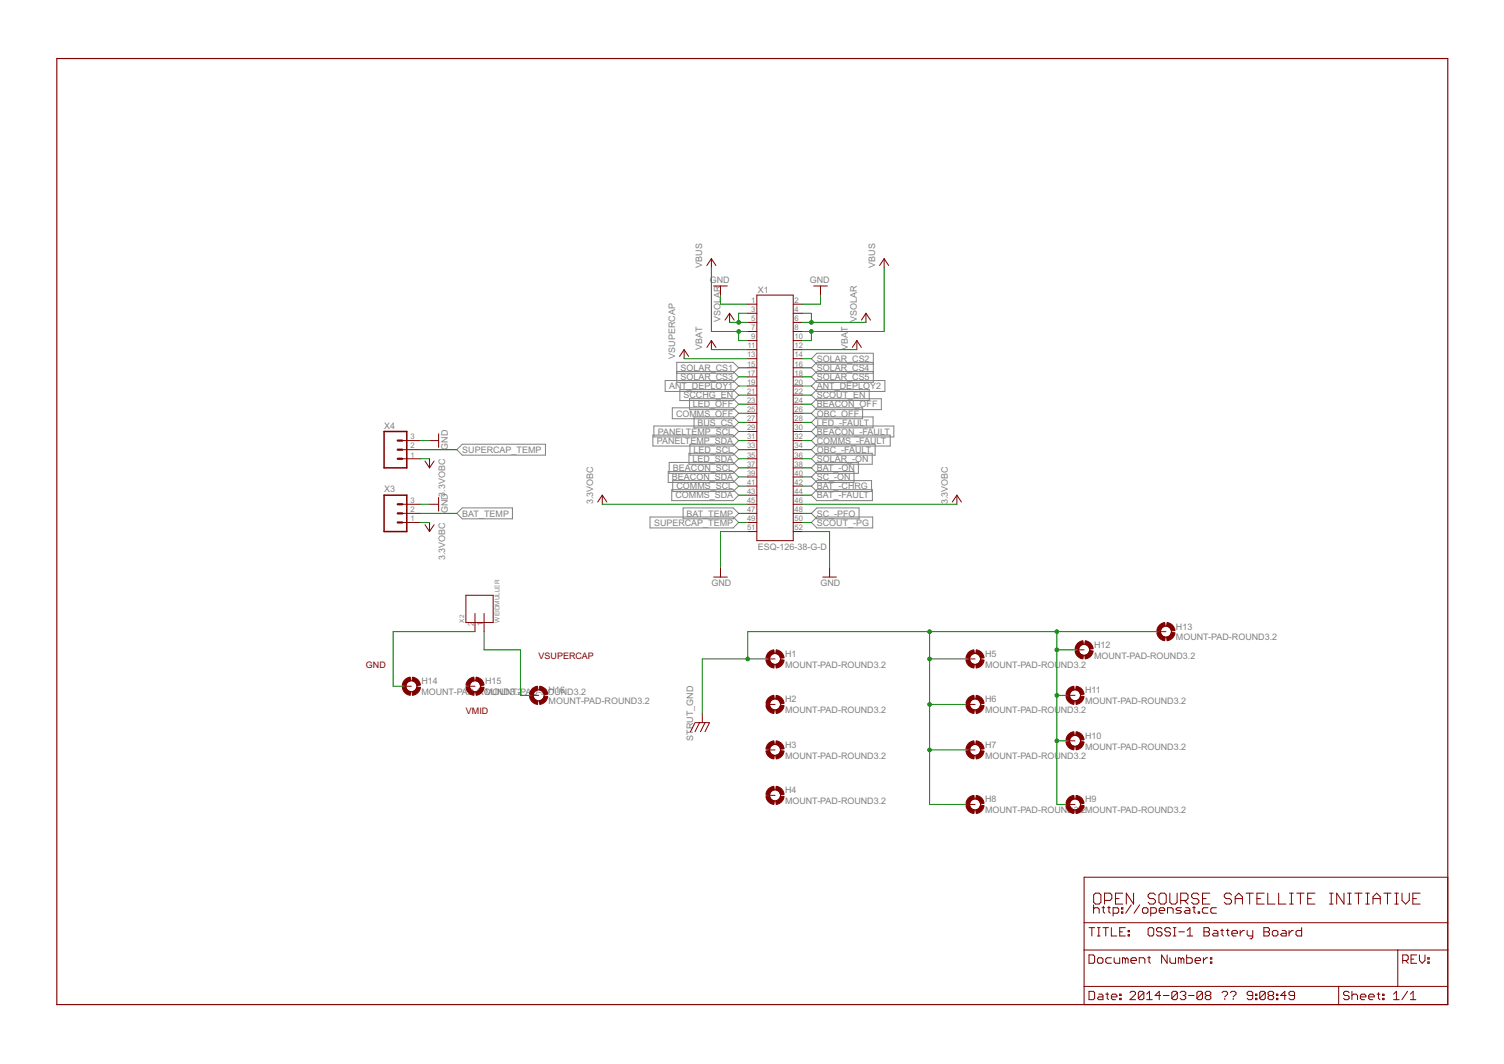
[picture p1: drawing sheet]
<?xml version="1.0" encoding="utf-8"?>
<!DOCTYPE eagle SYSTEM "eagle.dtd">
<eagle version="6.5.0">
<drawing>
<settings>
<setting alwaysvectorfont="no"/>
<setting verticaltext="up"/>
</settings>
<grid distance="0.1" unitdist="inch" unit="inch" style="lines" multiple="1" display="no" altdistance="0.01" altunitdist="inch" altunit="inch"/>
<schematic xreflabel="%F%N/%S.%C%R" xrefpart="/%S.%C%R">
<libraries>
<library name="frames">
<symbols>
<symbol name="DINA3_L">
<frame x1="0" y1="0" x2="388.62" y2="264.16" columns="4" rows="4" layer="94" border-left="no" border-top="no" border-right="no" border-bottom="no"/>
</symbol>
<symbol name="DOCFIELD">
<wire x1="0" y1="0" x2="71.12" y2="0" width="0.1016" layer="94"/>
<wire x1="101.6" y1="15.24" x2="87.63" y2="15.24" width="0.1016" layer="94"/>
<wire x1="0" y1="0" x2="0" y2="5.08" width="0.1016" layer="94"/>
<wire x1="0" y1="5.08" x2="71.12" y2="5.08" width="0.1016" layer="94"/>
<wire x1="0" y1="5.08" x2="0" y2="15.24" width="0.1016" layer="94"/>
<wire x1="101.6" y1="15.24" x2="101.6" y2="5.08" width="0.1016" layer="94"/>
<wire x1="71.12" y1="5.08" x2="71.12" y2="0" width="0.1016" layer="94"/>
<wire x1="71.12" y1="5.08" x2="87.63" y2="5.08" width="0.1016" layer="94"/>
<wire x1="71.12" y1="0" x2="101.6" y2="0" width="0.1016" layer="94"/>
<wire x1="87.63" y1="15.24" x2="87.63" y2="5.08" width="0.1016" layer="94"/>
<wire x1="87.63" y1="15.24" x2="0" y2="15.24" width="0.1016" layer="94"/>
<wire x1="87.63" y1="5.08" x2="101.6" y2="5.08" width="0.1016" layer="94"/>
<wire x1="101.6" y1="5.08" x2="101.6" y2="0" width="0.1016" layer="94"/>
<wire x1="0" y1="15.24" x2="0" y2="22.86" width="0.1016" layer="94"/>
<wire x1="101.6" y1="35.56" x2="0" y2="35.56" width="0.1016" layer="94"/>
<wire x1="101.6" y1="35.56" x2="101.6" y2="22.86" width="0.1016" layer="94"/>
<wire x1="0" y1="22.86" x2="101.6" y2="22.86" width="0.1016" layer="94"/>
<wire x1="0" y1="22.86" x2="0" y2="35.56" width="0.1016" layer="94"/>
<wire x1="101.6" y1="22.86" x2="101.6" y2="15.24" width="0.1016" layer="94"/>
<text x="1.27" y="1.27" size="2.54" layer="94" font="vector">Date:</text>
<text x="12.7" y="1.27" size="2.54" layer="94" font="vector">&gt;LAST_DATE_TIME</text>
<text x="72.39" y="1.27" size="2.54" layer="94" font="vector">Sheet:</text>
<text x="86.36" y="1.27" size="2.54" layer="94" font="vector">&gt;SHEET</text>
<text x="88.9" y="11.43" size="2.54" layer="94" font="vector">REV:</text>
<text x="1.27" y="19.05" size="2.54" layer="94" font="vector">TITLE:</text>
<text x="1.27" y="11.43" size="2.54" layer="94" font="vector">Document Number:</text>
<text x="17.78" y="19.05" size="2.54" layer="94" font="vector">&gt;DRAWING_NAME</text>
</symbol>
</symbols>
<devicesets>
<deviceset name="DINA3_L" prefix="FRAME" uservalue="yes">
<gates>
<gate name="G$1" symbol="DINA3_L" x="0" y="0"/>
<gate name="G$2" symbol="DOCFIELD" x="287.02" y="0" addlevel="must"/>
</gates>
<devices>
<device name="">
<technologies>
<technology name=""/>
</technologies>
</device>
</devices>
</deviceset>
</devicesets>
</library>
<library name="OSSI">
<symbols>
<symbol name="GND">
<wire x1="-1.905" y1="0" x2="1.905" y2="0" width="0.254" layer="94"/>
<text x="-2.54" y="-2.54" size="1.778" layer="96">&gt;VALUE</text>
<pin name="GND" x="0" y="2.54" visible="off" length="short" direction="sup" rot="R270"/>
</symbol>
<symbol name="VBUS">
<wire x1="1.27" y1="0.635" x2="0" y2="2.54" width="0.254" layer="94"/>
<wire x1="0" y1="2.54" x2="-1.27" y2="0.635" width="0.254" layer="94"/>
<text x="-2.54" y="0" size="1.778" layer="96" rot="R90">&gt;VALUE</text>
<pin name="VBUS" x="0" y="0" visible="off" length="short" direction="sup" rot="R90"/>
</symbol>
<symbol name="3.3VOBC">
<wire x1="1.27" y1="0.635" x2="0" y2="2.54" width="0.254" layer="94"/>
<wire x1="0" y1="2.54" x2="-1.27" y2="0.635" width="0.254" layer="94"/>
<text x="-2.54" y="0" size="1.778" layer="96" rot="R90">&gt;VALUE</text>
<pin name="3.3VOBC" x="0" y="0" visible="off" length="short" direction="sup" rot="R90"/>
</symbol>
<symbol name="VSOLAR">
<wire x1="1.27" y1="0.635" x2="0" y2="2.54" width="0.254" layer="94"/>
<wire x1="0" y1="2.54" x2="-1.27" y2="0.635" width="0.254" layer="94"/>
<text x="-2.54" y="0" size="1.778" layer="96" rot="R90">&gt;VALUE</text>
<pin name="VSOLAR" x="0" y="0" visible="off" length="short" direction="sup" rot="R90"/>
</symbol>
<symbol name="PAD-ROUND">
<wire x1="0.254" y1="2.032" x2="2.032" y2="0.254" width="1.016" layer="94" curve="-75.749967" cap="flat"/>
<wire x1="-2.032" y1="0.254" x2="-0.254" y2="2.032" width="1.016" layer="94" curve="-75.749967" cap="flat"/>
<wire x1="-2.032" y1="-0.254" x2="-0.254" y2="-2.032" width="1.016" layer="94" curve="75.749967" cap="flat"/>
<wire x1="0.254" y1="-2.032" x2="2.032" y2="-0.254" width="1.016" layer="94" curve="75.749967" cap="flat"/>
<circle x="0" y="0" radius="1.524" width="0.0508" layer="94"/>
<text x="2.794" y="0.5842" size="1.778" layer="95">&gt;NAME</text>
<text x="2.794" y="-2.4638" size="1.778" layer="96">&gt;VALUE</text>
<pin name="MOUNT" x="-2.54" y="0" visible="off" length="short" direction="pas"/>
</symbol>
<symbol name="ESQ-126-XX-G-D">
<wire x1="-5.08" y1="33.02" x2="5.08" y2="33.02" width="0.254" layer="94"/>
<wire x1="5.08" y1="33.02" x2="5.08" y2="-35.56" width="0.254" layer="94"/>
<wire x1="5.08" y1="-35.56" x2="-5.08" y2="-35.56" width="0.254" layer="94"/>
<wire x1="-5.08" y1="-35.56" x2="-5.08" y2="33.02" width="0.254" layer="94"/>
<text x="-4.826" y="33.528" size="1.778" layer="95">&gt;NAME</text>
<text x="-4.826" y="-38.1" size="1.778" layer="96">&gt;VALUE</text>
<pin name="1" x="-7.62" y="30.48" visible="pad" length="short"/>
<pin name="2" x="7.62" y="30.48" visible="pad" length="short" rot="R180"/>
<pin name="3" x="-7.62" y="27.94" visible="pad" length="short"/>
<pin name="4" x="7.62" y="27.94" visible="pad" length="short" rot="R180"/>
<pin name="5" x="-7.62" y="25.4" visible="pad" length="short"/>
<pin name="6" x="7.62" y="25.4" visible="pad" length="short" rot="R180"/>
<pin name="7" x="-7.62" y="22.86" visible="pad" length="short"/>
<pin name="8" x="7.62" y="22.86" visible="pad" length="short" rot="R180"/>
<pin name="9" x="-7.62" y="20.32" visible="pad" length="short"/>
<pin name="10" x="7.62" y="20.32" visible="pad" length="short" rot="R180"/>
<pin name="11" x="-7.62" y="17.78" visible="pad" length="short"/>
<pin name="12" x="7.62" y="17.78" visible="pad" length="short" rot="R180"/>
<pin name="13" x="-7.62" y="15.24" visible="pad" length="short"/>
<pin name="14" x="7.62" y="15.24" visible="pad" length="short" rot="R180"/>
<pin name="15" x="-7.62" y="12.7" visible="pad" length="short"/>
<pin name="16" x="7.62" y="12.7" visible="pad" length="short" rot="R180"/>
<pin name="17" x="-7.62" y="10.16" visible="pad" length="short"/>
<pin name="18" x="7.62" y="10.16" visible="pad" length="short" rot="R180"/>
<pin name="19" x="-7.62" y="7.62" visible="pad" length="short"/>
<pin name="20" x="7.62" y="7.62" visible="pad" length="short" rot="R180"/>
<pin name="21" x="-7.62" y="5.08" visible="pad" length="short"/>
<pin name="22" x="7.62" y="5.08" visible="pad" length="short" rot="R180"/>
<pin name="23" x="-7.62" y="2.54" visible="pad" length="short"/>
<pin name="24" x="7.62" y="2.54" visible="pad" length="short" rot="R180"/>
<pin name="25" x="-7.62" y="0" visible="pad" length="short"/>
<pin name="26" x="7.62" y="0" visible="pad" length="short" rot="R180"/>
<pin name="27" x="-7.62" y="-2.54" visible="pad" length="short"/>
<pin name="28" x="7.62" y="-2.54" visible="pad" length="short" rot="R180"/>
<pin name="29" x="-7.62" y="-5.08" visible="pad" length="short"/>
<pin name="30" x="7.62" y="-5.08" visible="pad" length="short" rot="R180"/>
<pin name="31" x="-7.62" y="-7.62" visible="pad" length="short"/>
<pin name="32" x="7.62" y="-7.62" visible="pad" length="short" rot="R180"/>
<pin name="33" x="-7.62" y="-10.16" visible="pad" length="short"/>
<pin name="34" x="7.62" y="-10.16" visible="pad" length="short" rot="R180"/>
<pin name="35" x="-7.62" y="-12.7" visible="pad" length="short"/>
<pin name="36" x="7.62" y="-12.7" visible="pad" length="short" rot="R180"/>
<pin name="37" x="-7.62" y="-15.24" visible="pad" length="short"/>
<pin name="38" x="7.62" y="-15.24" visible="pad" length="short" rot="R180"/>
<pin name="39" x="-7.62" y="-17.78" visible="pad" length="short"/>
<pin name="40" x="7.62" y="-17.78" visible="pad" length="short" rot="R180"/>
<pin name="41" x="-7.62" y="-20.32" visible="pad" length="short"/>
<pin name="42" x="7.62" y="-20.32" visible="pad" length="short" rot="R180"/>
<pin name="43" x="-7.62" y="-22.86" visible="pad" length="short"/>
<pin name="44" x="7.62" y="-22.86" visible="pad" length="short" rot="R180"/>
<pin name="45" x="-7.62" y="-25.4" visible="pad" length="short"/>
<pin name="46" x="7.62" y="-25.4" visible="pad" length="short" rot="R180"/>
<pin name="47" x="-7.62" y="-27.94" visible="pad" length="short"/>
<pin name="48" x="7.62" y="-27.94" visible="pad" length="short" rot="R180"/>
<pin name="49" x="-7.62" y="-30.48" visible="pad" length="short"/>
<pin name="50" x="7.62" y="-30.48" visible="pad" length="short" rot="R180"/>
<pin name="51" x="-7.62" y="-33.02" visible="pad" length="short"/>
<pin name="52" x="7.62" y="-33.02" visible="pad" length="short" rot="R180"/>
</symbol>
<symbol name="VBAT">
<wire x1="1.27" y1="0.635" x2="0" y2="2.54" width="0.254" layer="94"/>
<wire x1="0" y1="2.54" x2="-1.27" y2="0.635" width="0.254" layer="94"/>
<text x="-2.54" y="0" size="1.778" layer="96" rot="R90">&gt;VALUE</text>
<pin name="VBAT" x="0" y="0" visible="off" length="short" direction="sup" rot="R90"/>
</symbol>
<symbol name="VSUPERCAP">
<wire x1="1.27" y1="0.635" x2="0" y2="2.54" width="0.254" layer="94"/>
<wire x1="0" y1="2.54" x2="-1.27" y2="0.635" width="0.254" layer="94"/>
<text x="-2.54" y="0" size="1.778" layer="96" rot="R90">&gt;VALUE</text>
<pin name="VSUPERCAP" x="0" y="0" visible="off" length="short" direction="sup" rot="R90"/>
</symbol>
<symbol name="STRUT_GND">
<wire x1="-1.905" y1="-2.54" x2="-0.762" y2="-2.54" width="0.254" layer="94"/>
<text x="-2.54" y="-7.62" size="1.778" layer="96" rot="R90">&gt;VALUE</text>
<pin name="STRUT_GND" x="0" y="0" visible="off" length="short" direction="sup" rot="R270"/>
<wire x1="-0.762" y1="-2.54" x2="0.762" y2="-2.54" width="0.254" layer="94"/>
<wire x1="0.762" y1="-2.54" x2="1.905" y2="-2.54" width="0.254" layer="94"/>
<wire x1="2.032" y1="-2.54" x2="0.762" y2="-5.08" width="0.254" layer="94"/>
<wire x1="0.762" y1="-2.54" x2="-0.508" y2="-5.08" width="0.254" layer="94"/>
<wire x1="-0.762" y1="-2.54" x2="-2.032" y2="-5.08" width="0.254" layer="94"/>
<wire x1="-2.032" y1="-2.54" x2="-3.302" y2="-5.08" width="0.254" layer="94"/>
</symbol>
<symbol name="2PIN">
<wire x1="-2.54" y1="5.08" x2="-2.54" y2="-2.54" width="0.254" layer="94"/>
<wire x1="-2.54" y1="-2.54" x2="5.08" y2="-2.54" width="0.254" layer="94"/>
<wire x1="5.08" y1="-2.54" x2="5.08" y2="5.08" width="0.254" layer="94"/>
<wire x1="5.08" y1="5.08" x2="-2.54" y2="5.08" width="0.254" layer="94"/>
<text x="-2.54" y="5.588" size="1.27" layer="95">&gt;NAME</text>
<text x="-2.54" y="-4.318" size="1.27" layer="96">&gt;VALUE</text>
<pin name="2" x="-5.08" y="2.54" visible="pad" length="middle"/>
<pin name="1" x="-5.08" y="0" visible="pad" length="middle"/>
</symbol>
<symbol name="M03">
<wire x1="3.81" y1="-5.08" x2="-2.54" y2="-5.08" width="0.4064" layer="94"/>
<wire x1="1.27" y1="2.54" x2="2.54" y2="2.54" width="0.6096" layer="94"/>
<wire x1="1.27" y1="0" x2="2.54" y2="0" width="0.6096" layer="94"/>
<wire x1="1.27" y1="-2.54" x2="2.54" y2="-2.54" width="0.6096" layer="94"/>
<wire x1="-2.54" y1="5.08" x2="-2.54" y2="-5.08" width="0.4064" layer="94"/>
<wire x1="3.81" y1="-5.08" x2="3.81" y2="5.08" width="0.4064" layer="94"/>
<wire x1="-2.54" y1="5.08" x2="3.81" y2="5.08" width="0.4064" layer="94"/>
<text x="-2.54" y="-7.62" size="1.778" layer="96">&gt;VALUE</text>
<text x="-2.54" y="5.842" size="1.778" layer="95">&gt;NAME</text>
<pin name="1" x="7.62" y="-2.54" visible="pad" length="middle" direction="pas" swaplevel="1" rot="R180"/>
<pin name="2" x="7.62" y="0" visible="pad" length="middle" direction="pas" swaplevel="1" rot="R180"/>
<pin name="3" x="7.62" y="2.54" visible="pad" length="middle" direction="pas" swaplevel="1" rot="R180"/>
</symbol>
</symbols>
<devicesets>
<deviceset name="GND" prefix="GND">
<gates>
<gate name="1" symbol="GND" x="0" y="0"/>
</gates>
<devices>
<device name="">
<technologies>
<technology name=""/>
</technologies>
</device>
</devices>
</deviceset>
<deviceset name="VBUS" prefix="VBUS">
<gates>
<gate name="G$1" symbol="VBUS" x="0" y="0"/>
</gates>
<devices>
<device name="">
<technologies>
<technology name=""/>
</technologies>
</device>
</devices>
</deviceset>
<deviceset name="3.3VOBC" prefix="3.3VOBC">
<gates>
<gate name="G$1" symbol="3.3VOBC" x="0" y="0"/>
</gates>
<devices>
<device name="">
<technologies>
<technology name=""/>
</technologies>
</device>
</devices>
</deviceset>
<deviceset name="VSOLAR" prefix="VSOLAR">
<gates>
<gate name="G$1" symbol="VSOLAR" x="0" y="0"/>
</gates>
<devices>
<device name="">
<technologies>
<technology name=""/>
</technologies>
</device>
</devices>
</deviceset>
<deviceset name="MOUNT-PAD-ROUND" prefix="H">
<gates>
<gate name="G$1" symbol="PAD-ROUND" x="0" y="0"/>
</gates>
<devices>
<device name="3.2" package="3.2-PAD-ROUND">
<connects>
<connect gate="G$1" pin="MOUNT" pad="B3,2"/>
</connects>
<technologies>
<technology name=""/>
</technologies>
</device>
</devices>
</deviceset>
<deviceset name="ESQ-126-" prefix="X">
<gates>
<gate name="G$1" symbol="ESQ-126-XX-G-D" x="0" y="0"/>
</gates>
<devices>
<device name="37-G-D" package="ESQ-126-XX-X-D">
<connects>
<connect gate="G$1" pin="1" pad="1"/>
<connect gate="G$1" pin="10" pad="10"/>
<connect gate="G$1" pin="11" pad="11"/>
<connect gate="G$1" pin="12" pad="12"/>
<connect gate="G$1" pin="13" pad="13"/>
<connect gate="G$1" pin="14" pad="14"/>
<connect gate="G$1" pin="15" pad="15"/>
<connect gate="G$1" pin="16" pad="16"/>
<connect gate="G$1" pin="17" pad="17"/>
<connect gate="G$1" pin="18" pad="18"/>
<connect gate="G$1" pin="19" pad="19"/>
<connect gate="G$1" pin="2" pad="2"/>
<connect gate="G$1" pin="20" pad="20"/>
<connect gate="G$1" pin="21" pad="21"/>
<connect gate="G$1" pin="22" pad="22"/>
<connect gate="G$1" pin="23" pad="23"/>
<connect gate="G$1" pin="24" pad="24"/>
<connect gate="G$1" pin="25" pad="25"/>
<connect gate="G$1" pin="26" pad="26"/>
<connect gate="G$1" pin="27" pad="27"/>
<connect gate="G$1" pin="28" pad="28"/>
<connect gate="G$1" pin="29" pad="29"/>
<connect gate="G$1" pin="3" pad="3"/>
<connect gate="G$1" pin="30" pad="30"/>
<connect gate="G$1" pin="31" pad="31"/>
<connect gate="G$1" pin="32" pad="32"/>
<connect gate="G$1" pin="33" pad="33"/>
<connect gate="G$1" pin="34" pad="34"/>
<connect gate="G$1" pin="35" pad="35"/>
<connect gate="G$1" pin="36" pad="36"/>
<connect gate="G$1" pin="37" pad="37"/>
<connect gate="G$1" pin="38" pad="38"/>
<connect gate="G$1" pin="39" pad="39"/>
<connect gate="G$1" pin="4" pad="4"/>
<connect gate="G$1" pin="40" pad="40"/>
<connect gate="G$1" pin="41" pad="41"/>
<connect gate="G$1" pin="42" pad="42"/>
<connect gate="G$1" pin="43" pad="43"/>
<connect gate="G$1" pin="44" pad="44"/>
<connect gate="G$1" pin="45" pad="45"/>
<connect gate="G$1" pin="46" pad="46"/>
<connect gate="G$1" pin="47" pad="47"/>
<connect gate="G$1" pin="48" pad="48"/>
<connect gate="G$1" pin="49" pad="49"/>
<connect gate="G$1" pin="5" pad="5"/>
<connect gate="G$1" pin="50" pad="50"/>
<connect gate="G$1" pin="51" pad="51"/>
<connect gate="G$1" pin="52" pad="52"/>
<connect gate="G$1" pin="6" pad="6"/>
<connect gate="G$1" pin="7" pad="7"/>
<connect gate="G$1" pin="8" pad="8"/>
<connect gate="G$1" pin="9" pad="9"/>
</connects>
<technologies>
<technology name=""/>
</technologies>
</device>
<device name="38-G-D" package="ESQ-126-XX-X-D">
<connects>
<connect gate="G$1" pin="1" pad="1"/>
<connect gate="G$1" pin="10" pad="10"/>
<connect gate="G$1" pin="11" pad="11"/>
<connect gate="G$1" pin="12" pad="12"/>
<connect gate="G$1" pin="13" pad="13"/>
<connect gate="G$1" pin="14" pad="14"/>
<connect gate="G$1" pin="15" pad="15"/>
<connect gate="G$1" pin="16" pad="16"/>
<connect gate="G$1" pin="17" pad="17"/>
<connect gate="G$1" pin="18" pad="18"/>
<connect gate="G$1" pin="19" pad="19"/>
<connect gate="G$1" pin="2" pad="2"/>
<connect gate="G$1" pin="20" pad="20"/>
<connect gate="G$1" pin="21" pad="21"/>
<connect gate="G$1" pin="22" pad="22"/>
<connect gate="G$1" pin="23" pad="23"/>
<connect gate="G$1" pin="24" pad="24"/>
<connect gate="G$1" pin="25" pad="25"/>
<connect gate="G$1" pin="26" pad="26"/>
<connect gate="G$1" pin="27" pad="27"/>
<connect gate="G$1" pin="28" pad="28"/>
<connect gate="G$1" pin="29" pad="29"/>
<connect gate="G$1" pin="3" pad="3"/>
<connect gate="G$1" pin="30" pad="30"/>
<connect gate="G$1" pin="31" pad="31"/>
<connect gate="G$1" pin="32" pad="32"/>
<connect gate="G$1" pin="33" pad="33"/>
<connect gate="G$1" pin="34" pad="34"/>
<connect gate="G$1" pin="35" pad="35"/>
<connect gate="G$1" pin="36" pad="36"/>
<connect gate="G$1" pin="37" pad="37"/>
<connect gate="G$1" pin="38" pad="38"/>
<connect gate="G$1" pin="39" pad="39"/>
<connect gate="G$1" pin="4" pad="4"/>
<connect gate="G$1" pin="40" pad="40"/>
<connect gate="G$1" pin="41" pad="41"/>
<connect gate="G$1" pin="42" pad="42"/>
<connect gate="G$1" pin="43" pad="43"/>
<connect gate="G$1" pin="44" pad="44"/>
<connect gate="G$1" pin="45" pad="45"/>
<connect gate="G$1" pin="46" pad="46"/>
<connect gate="G$1" pin="47" pad="47"/>
<connect gate="G$1" pin="48" pad="48"/>
<connect gate="G$1" pin="49" pad="49"/>
<connect gate="G$1" pin="5" pad="5"/>
<connect gate="G$1" pin="50" pad="50"/>
<connect gate="G$1" pin="51" pad="51"/>
<connect gate="G$1" pin="52" pad="52"/>
<connect gate="G$1" pin="6" pad="6"/>
<connect gate="G$1" pin="7" pad="7"/>
<connect gate="G$1" pin="8" pad="8"/>
<connect gate="G$1" pin="9" pad="9"/>
</connects>
<technologies>
<technology name=""/>
</technologies>
</device>
<device name="39-G-D" package="ESQ-126-XX-X-D">
<connects>
<connect gate="G$1" pin="1" pad="1"/>
<connect gate="G$1" pin="10" pad="10"/>
<connect gate="G$1" pin="11" pad="11"/>
<connect gate="G$1" pin="12" pad="12"/>
<connect gate="G$1" pin="13" pad="13"/>
<connect gate="G$1" pin="14" pad="14"/>
<connect gate="G$1" pin="15" pad="15"/>
<connect gate="G$1" pin="16" pad="16"/>
<connect gate="G$1" pin="17" pad="17"/>
<connect gate="G$1" pin="18" pad="18"/>
<connect gate="G$1" pin="19" pad="19"/>
<connect gate="G$1" pin="2" pad="2"/>
<connect gate="G$1" pin="20" pad="20"/>
<connect gate="G$1" pin="21" pad="21"/>
<connect gate="G$1" pin="22" pad="22"/>
<connect gate="G$1" pin="23" pad="23"/>
<connect gate="G$1" pin="24" pad="24"/>
<connect gate="G$1" pin="25" pad="25"/>
<connect gate="G$1" pin="26" pad="26"/>
<connect gate="G$1" pin="27" pad="27"/>
<connect gate="G$1" pin="28" pad="28"/>
<connect gate="G$1" pin="29" pad="29"/>
<connect gate="G$1" pin="3" pad="3"/>
<connect gate="G$1" pin="30" pad="30"/>
<connect gate="G$1" pin="31" pad="31"/>
<connect gate="G$1" pin="32" pad="32"/>
<connect gate="G$1" pin="33" pad="33"/>
<connect gate="G$1" pin="34" pad="34"/>
<connect gate="G$1" pin="35" pad="35"/>
<connect gate="G$1" pin="36" pad="36"/>
<connect gate="G$1" pin="37" pad="37"/>
<connect gate="G$1" pin="38" pad="38"/>
<connect gate="G$1" pin="39" pad="39"/>
<connect gate="G$1" pin="4" pad="4"/>
<connect gate="G$1" pin="40" pad="40"/>
<connect gate="G$1" pin="41" pad="41"/>
<connect gate="G$1" pin="42" pad="42"/>
<connect gate="G$1" pin="43" pad="43"/>
<connect gate="G$1" pin="44" pad="44"/>
<connect gate="G$1" pin="45" pad="45"/>
<connect gate="G$1" pin="46" pad="46"/>
<connect gate="G$1" pin="47" pad="47"/>
<connect gate="G$1" pin="48" pad="48"/>
<connect gate="G$1" pin="49" pad="49"/>
<connect gate="G$1" pin="5" pad="5"/>
<connect gate="G$1" pin="50" pad="50"/>
<connect gate="G$1" pin="51" pad="51"/>
<connect gate="G$1" pin="52" pad="52"/>
<connect gate="G$1" pin="6" pad="6"/>
<connect gate="G$1" pin="7" pad="7"/>
<connect gate="G$1" pin="8" pad="8"/>
<connect gate="G$1" pin="9" pad="9"/>
</connects>
<technologies>
<technology name=""/>
</technologies>
</device>
</devices>
</deviceset>
<deviceset name="VBAT" prefix="VBAT">
<gates>
<gate name="G$1" symbol="VBAT" x="0" y="0"/>
</gates>
<devices>
<device name="">
<technologies>
<technology name=""/>
</technologies>
</device>
</devices>
</deviceset>
<deviceset name="VSUPERCAP" prefix="VSUPERCAP">
<gates>
<gate name="G$1" symbol="VSUPERCAP" x="0" y="0"/>
</gates>
<devices>
<device name="">
<technologies>
<technology name=""/>
</technologies>
</device>
</devices>
</deviceset>
<deviceset name="STRUT_GND" prefix="STRUT_GND">
<gates>
<gate name="G$1" symbol="STRUT_GND" x="0" y="0"/>
</gates>
<devices>
<device name="">
<technologies>
<technology name=""/>
</technologies>
</device>
</devices>
</deviceset>
<deviceset name="WEIDMULLER" prefix="X">
<gates>
<gate name="G$1" symbol="2PIN" x="0" y="0"/>
</gates>
<devices>
<device name="" package="WEIDMULLER1760490000">
<connects>
<connect gate="G$1" pin="1" pad="1"/>
<connect gate="G$1" pin="2" pad="2"/>
</connects>
<technologies>
<technology name=""/>
</technologies>
</device>
</devices>
</deviceset>
<deviceset name="M03" prefix="X" uservalue="yes">
<gates>
<gate name="G$1" symbol="M03" x="-2.54" y="0"/>
</gates>
<devices>
<device name="PTH" package="1X03">
<connects>
<connect gate="G$1" pin="1" pad="1"/>
<connect gate="G$1" pin="2" pad="2"/>
<connect gate="G$1" pin="3" pad="3"/>
</connects>
<technologies>
<technology name=""/>
</technologies>
</device>
<device name="POLAR" package="MOLEX-1X3">
<connects>
<connect gate="G$1" pin="1" pad="1"/>
<connect gate="G$1" pin="2" pad="2"/>
<connect gate="G$1" pin="3" pad="3"/>
</connects>
<technologies>
<technology name=""/>
</technologies>
</device>
<device name="1X03_NO_SILK" package="1X03_NO_SILK">
<connects>
<connect gate="G$1" pin="1" pad="1"/>
<connect gate="G$1" pin="2" pad="2"/>
<connect gate="G$1" pin="3" pad="3"/>
</connects>
<technologies>
<technology name=""/>
</technologies>
</device>
<device name="JST-PTH" package="JST-3-PTH">
<connects>
<connect gate="G$1" pin="1" pad="1"/>
<connect gate="G$1" pin="2" pad="2"/>
<connect gate="G$1" pin="3" pad="3"/>
</connects>
<technologies>
<technology name=""/>
</technologies>
</device>
<device name="" package="JST-3-SMD">
<connects>
<connect gate="G$1" pin="1" pad="1"/>
<connect gate="G$1" pin="2" pad="2"/>
<connect gate="G$1" pin="3" pad="3"/>
</connects>
<technologies>
<technology name=""/>
</technologies>
</device>
</devices>
</deviceset>
</devicesets>
</library>
</libraries>
<attributes>
</attributes>
<variantdefs>
</variantdefs>
<classes>
<class number="0" name="default" width="0" drill="0">
</class>
</classes>
<parts>
<part name="FRAME4" library="frames" deviceset="DINA3_L" device=""/>
<part name="H1" library="OSSI" deviceset="MOUNT-PAD-ROUND" device="3.2"/>
<part name="H2" library="OSSI" deviceset="MOUNT-PAD-ROUND" device="3.2"/>
<part name="H3" library="OSSI" deviceset="MOUNT-PAD-ROUND" device="3.2"/>
<part name="H4" library="OSSI" deviceset="MOUNT-PAD-ROUND" device="3.2"/>
<part name="X1" library="OSSI" deviceset="ESQ-126-" device="38-G-D"/>
<part name="GND37" library="OSSI" deviceset="GND" device=""/>
<part name="GND38" library="OSSI" deviceset="GND" device=""/>
<part name="GND39" library="OSSI" deviceset="GND" device=""/>
<part name="GND40" library="OSSI" deviceset="GND" device=""/>
<part name="VBUS1" library="OSSI" deviceset="VBUS" device=""/>
<part name="VBUS3" library="OSSI" deviceset="VBUS" device=""/>
<part name="3.3VOBC11" library="OSSI" deviceset="3.3VOBC" device=""/>
<part name="3.3VOBC12" library="OSSI" deviceset="3.3VOBC" device=""/>
<part name="VSOLAR3" library="OSSI" deviceset="VSOLAR" device=""/>
<part name="VBAT1" library="OSSI" deviceset="VBAT" device=""/>
<part name="VSUPERCAP1" library="OSSI" deviceset="VSUPERCAP" device=""/>
<part name="VBAT2" library="OSSI" deviceset="VBAT" device=""/>
<part name="VSOLAR4" library="OSSI" deviceset="VSOLAR" device=""/>
<part name="STRUT_GND1" library="OSSI" deviceset="STRUT_GND" device=""/>
<part name="H5" library="OSSI" deviceset="MOUNT-PAD-ROUND" device="3.2"/>
<part name="H6" library="OSSI" deviceset="MOUNT-PAD-ROUND" device="3.2"/>
<part name="H7" library="OSSI" deviceset="MOUNT-PAD-ROUND" device="3.2"/>
<part name="H8" library="OSSI" deviceset="MOUNT-PAD-ROUND" device="3.2"/>
<part name="H9" library="OSSI" deviceset="MOUNT-PAD-ROUND" device="3.2"/>
<part name="H10" library="OSSI" deviceset="MOUNT-PAD-ROUND" device="3.2"/>
<part name="H11" library="OSSI" deviceset="MOUNT-PAD-ROUND" device="3.2"/>
<part name="H12" library="OSSI" deviceset="MOUNT-PAD-ROUND" device="3.2"/>
<part name="H13" library="OSSI" deviceset="MOUNT-PAD-ROUND" device="3.2"/>
<part name="X2" library="OSSI" deviceset="WEIDMULLER" device=""/>
<part name="H14" library="OSSI" deviceset="MOUNT-PAD-ROUND" device="3.2"/>
<part name="H15" library="OSSI" deviceset="MOUNT-PAD-ROUND" device="3.2"/>
<part name="H16" library="OSSI" deviceset="MOUNT-PAD-ROUND" device="3.2"/>
<part name="X3" library="OSSI" deviceset="M03" device="PTH"/>
<part name="X4" library="OSSI" deviceset="M03" device="PTH"/>
<part name="3.3VOBC1" library="OSSI" deviceset="3.3VOBC" device=""/>
<part name="3.3VOBC2" library="OSSI" deviceset="3.3VOBC" device=""/>
<part name="GND1" library="OSSI" deviceset="GND" device=""/>
<part name="GND2" library="OSSI" deviceset="GND" device=""/>
</parts>
<sheets>
<sheet>
<plain>
<text x="86.36" y="93.98" size="1.778" layer="94">GND</text>
<text x="134.62" y="96.52" size="1.778" layer="94">VSUPERCAP</text>
<text x="114.3" y="81.28" size="1.778" layer="94">VMID</text>
<text x="289.56" y="27.94" size="3.302" layer="94" font="vector">OPEN SOURSE SATELLITE INITIATIVE</text>
<text x="289.56" y="25.4" size="2.54" layer="94" font="vector">http://opensat.cc</text>
</plain>
<instances>
<instance part="FRAME4" gate="G$1" x="0" y="0"/>
<instance part="FRAME4" gate="G$2" x="287.02" y="0"/>
<instance part="H1" gate="G$1" x="200.66" y="96.52"/>
<instance part="H2" gate="G$1" x="200.66" y="83.82"/>
<instance part="H3" gate="G$1" x="200.66" y="71.12"/>
<instance part="H4" gate="G$1" x="200.66" y="58.42"/>
<instance part="X1" gate="G$1" x="200.66" y="165.1"/>
<instance part="GND37" gate="1" x="215.9" y="119.38"/>
<instance part="GND38" gate="1" x="185.42" y="119.38"/>
<instance part="GND39" gate="1" x="213.36" y="200.66" rot="R180"/>
<instance part="GND40" gate="1" x="185.42" y="200.66" rot="R180"/>
<instance part="VBUS1" gate="G$1" x="231.14" y="205.74"/>
<instance part="VBUS3" gate="G$1" x="182.88" y="205.74"/>
<instance part="3.3VOBC11" gate="G$1" x="152.4" y="139.7"/>
<instance part="3.3VOBC12" gate="G$1" x="251.46" y="139.7"/>
<instance part="VSOLAR3" gate="G$1" x="226.06" y="190.5"/>
<instance part="VBAT1" gate="G$1" x="182.88" y="182.88"/>
<instance part="VSUPERCAP1" gate="G$1" x="175.26" y="180.34"/>
<instance part="VBAT2" gate="G$1" x="223.52" y="182.88"/>
<instance part="VSOLAR4" gate="G$1" x="187.96" y="190.5"/>
<instance part="STRUT_GND1" gate="G$1" x="180.34" y="81.28"/>
<instance part="H5" gate="G$1" x="256.54" y="96.52"/>
<instance part="H6" gate="G$1" x="256.54" y="83.82"/>
<instance part="H7" gate="G$1" x="256.54" y="71.12"/>
<instance part="H8" gate="G$1" x="256.54" y="55.88"/>
<instance part="H9" gate="G$1" x="284.48" y="55.88"/>
<instance part="H10" gate="G$1" x="284.48" y="73.66"/>
<instance part="H11" gate="G$1" x="284.48" y="86.36"/>
<instance part="H12" gate="G$1" x="287.02" y="99.06"/>
<instance part="H13" gate="G$1" x="309.88" y="104.14"/>
<instance part="X2" gate="G$1" x="119.38" y="109.22" rot="R90"/>
<instance part="H14" gate="G$1" x="99.06" y="88.9"/>
<instance part="H15" gate="G$1" x="116.84" y="88.9"/>
<instance part="H16" gate="G$1" x="134.62" y="86.36"/>
<instance part="X3" gate="G$1" x="93.98" y="137.16"/>
<instance part="X4" gate="G$1" x="93.98" y="154.94"/>
<instance part="3.3VOBC1" gate="G$1" x="104.14" y="134.62" rot="R180"/>
<instance part="3.3VOBC2" gate="G$1" x="104.14" y="152.4" rot="R180"/>
<instance part="GND1" gate="1" x="106.68" y="157.48" rot="R90"/>
<instance part="GND2" gate="1" x="106.68" y="139.7" rot="R90"/>
</instances>
<busses>
</busses>
<nets>
<net name="VSOLAR" class="0">
<segment>
<pinref part="X1" gate="G$1" pin="6"/>
<pinref part="VSOLAR3" gate="G$1" pin="VSOLAR"/>
<wire x1="208.28" y1="190.5" x2="210.82" y2="190.5" width="0.1524" layer="91"/>
<pinref part="X1" gate="G$1" pin="4"/>
<wire x1="210.82" y1="190.5" x2="226.06" y2="190.5" width="0.1524" layer="91"/>
<wire x1="208.28" y1="193.04" x2="210.82" y2="193.04" width="0.1524" layer="91"/>
<wire x1="210.82" y1="193.04" x2="210.82" y2="190.5" width="0.1524" layer="91"/>
<junction x="210.82" y="190.5"/>
</segment>
<segment>
<pinref part="X1" gate="G$1" pin="5"/>
<wire x1="193.04" y1="190.5" x2="190.5" y2="190.5" width="0.1524" layer="91"/>
<pinref part="VSOLAR4" gate="G$1" pin="VSOLAR"/>
<pinref part="X1" gate="G$1" pin="3"/>
<wire x1="190.5" y1="190.5" x2="187.96" y2="190.5" width="0.1524" layer="91"/>
<wire x1="193.04" y1="193.04" x2="190.5" y2="193.04" width="0.1524" layer="91"/>
<wire x1="190.5" y1="193.04" x2="190.5" y2="190.5" width="0.1524" layer="91"/>
<junction x="190.5" y="190.5"/>
</segment>
</net>
<net name="GND" class="0">
<segment>
<pinref part="GND40" gate="1" pin="GND"/>
<wire x1="185.42" y1="198.12" x2="185.42" y2="195.58" width="0.1524" layer="91"/>
<pinref part="X1" gate="G$1" pin="1"/>
<wire x1="185.42" y1="195.58" x2="193.04" y2="195.58" width="0.1524" layer="91"/>
</segment>
<segment>
<pinref part="X1" gate="G$1" pin="2"/>
<pinref part="GND39" gate="1" pin="GND"/>
<wire x1="208.28" y1="195.58" x2="213.36" y2="195.58" width="0.1524" layer="91"/>
<wire x1="213.36" y1="195.58" x2="213.36" y2="198.12" width="0.1524" layer="91"/>
</segment>
<segment>
<pinref part="X1" gate="G$1" pin="52"/>
<pinref part="GND37" gate="1" pin="GND"/>
<wire x1="208.28" y1="132.08" x2="215.9" y2="132.08" width="0.1524" layer="91"/>
<wire x1="215.9" y1="132.08" x2="215.9" y2="121.92" width="0.1524" layer="91"/>
</segment>
<segment>
<pinref part="GND38" gate="1" pin="GND"/>
<wire x1="185.42" y1="121.92" x2="185.42" y2="132.08" width="0.1524" layer="91"/>
<pinref part="X1" gate="G$1" pin="51"/>
<wire x1="185.42" y1="132.08" x2="193.04" y2="132.08" width="0.1524" layer="91"/>
</segment>
<segment>
<pinref part="X4" gate="G$1" pin="3"/>
<wire x1="101.6" y1="157.48" x2="104.14" y2="157.48" width="0.1524" layer="91"/>
<pinref part="GND1" gate="1" pin="GND"/>
</segment>
<segment>
<pinref part="X3" gate="G$1" pin="3"/>
<wire x1="101.6" y1="139.7" x2="104.14" y2="139.7" width="0.1524" layer="91"/>
<pinref part="GND2" gate="1" pin="GND"/>
</segment>
</net>
<net name="3.3VOBC" class="0">
<segment>
<pinref part="3.3VOBC11" gate="G$1" pin="3.3VOBC"/>
<pinref part="X1" gate="G$1" pin="45"/>
<wire x1="152.4" y1="139.7" x2="193.04" y2="139.7" width="0.1524" layer="91"/>
</segment>
<segment>
<pinref part="X1" gate="G$1" pin="46"/>
<pinref part="3.3VOBC12" gate="G$1" pin="3.3VOBC"/>
<wire x1="208.28" y1="139.7" x2="251.46" y2="139.7" width="0.1524" layer="91"/>
</segment>
<segment>
<pinref part="X4" gate="G$1" pin="1"/>
<wire x1="101.6" y1="152.4" x2="104.14" y2="152.4" width="0.1524" layer="91"/>
<pinref part="3.3VOBC2" gate="G$1" pin="3.3VOBC"/>
</segment>
<segment>
<pinref part="X3" gate="G$1" pin="1"/>
<wire x1="101.6" y1="134.62" x2="104.14" y2="134.62" width="0.1524" layer="91"/>
<pinref part="3.3VOBC1" gate="G$1" pin="3.3VOBC"/>
</segment>
</net>
<net name="PANELTEMP_SCL" class="0">
<segment>
<pinref part="X1" gate="G$1" pin="29"/>
<wire x1="193.04" y1="160.02" x2="190.5" y2="160.02" width="0.1524" layer="91"/>
<label x="190.5" y="160.02" size="1.778" layer="95" rot="R180" xref="yes"/>
</segment>
</net>
<net name="PANELTEMP_SDA" class="0">
<segment>
<pinref part="X1" gate="G$1" pin="31"/>
<wire x1="193.04" y1="157.48" x2="190.5" y2="157.48" width="0.1524" layer="91"/>
<label x="190.5" y="157.48" size="1.778" layer="95" rot="R180" xref="yes"/>
</segment>
</net>
<net name="SOLAR_CS1" class="0">
<segment>
<pinref part="X1" gate="G$1" pin="15"/>
<wire x1="193.04" y1="177.8" x2="190.5" y2="177.8" width="0.1524" layer="91"/>
<label x="190.5" y="177.8" size="1.778" layer="95" rot="R180" xref="yes"/>
</segment>
</net>
<net name="SOLAR_CS2" class="0">
<segment>
<pinref part="X1" gate="G$1" pin="14"/>
<wire x1="208.28" y1="180.34" x2="210.82" y2="180.34" width="0.1524" layer="91"/>
<label x="210.82" y="180.34" size="1.778" layer="95" xref="yes"/>
</segment>
</net>
<net name="SOLAR_CS3" class="0">
<segment>
<pinref part="X1" gate="G$1" pin="17"/>
<wire x1="193.04" y1="175.26" x2="190.5" y2="175.26" width="0.1524" layer="91"/>
<label x="190.5" y="175.26" size="1.778" layer="95" rot="R180" xref="yes"/>
</segment>
</net>
<net name="SOLAR_CS4" class="0">
<segment>
<pinref part="X1" gate="G$1" pin="16"/>
<wire x1="208.28" y1="177.8" x2="210.82" y2="177.8" width="0.1524" layer="91"/>
<label x="210.82" y="177.8" size="1.778" layer="95" xref="yes"/>
</segment>
</net>
<net name="SOLAR_CS5" class="0">
<segment>
<pinref part="X1" gate="G$1" pin="18"/>
<wire x1="208.28" y1="175.26" x2="210.82" y2="175.26" width="0.1524" layer="91"/>
<label x="210.82" y="175.26" size="1.778" layer="95" xref="yes"/>
</segment>
</net>
<net name="VBUS" class="0">
<segment>
<wire x1="231.14" y1="187.96" x2="231.14" y2="205.74" width="0.1524" layer="91"/>
<pinref part="VBUS1" gate="G$1" pin="VBUS"/>
<pinref part="X1" gate="G$1" pin="8"/>
<wire x1="208.28" y1="187.96" x2="210.82" y2="187.96" width="0.1524" layer="91"/>
<pinref part="X1" gate="G$1" pin="10"/>
<wire x1="210.82" y1="187.96" x2="231.14" y2="187.96" width="0.1524" layer="91"/>
<wire x1="208.28" y1="185.42" x2="210.82" y2="185.42" width="0.1524" layer="91"/>
<wire x1="210.82" y1="185.42" x2="210.82" y2="187.96" width="0.1524" layer="91"/>
<junction x="210.82" y="187.96"/>
</segment>
<segment>
<pinref part="VBUS3" gate="G$1" pin="VBUS"/>
<wire x1="182.88" y1="205.74" x2="182.88" y2="187.96" width="0.1524" layer="91"/>
<pinref part="X1" gate="G$1" pin="7"/>
<wire x1="193.04" y1="187.96" x2="190.5" y2="187.96" width="0.1524" layer="91"/>
<pinref part="X1" gate="G$1" pin="9"/>
<wire x1="190.5" y1="187.96" x2="182.88" y2="187.96" width="0.1524" layer="91"/>
<wire x1="193.04" y1="185.42" x2="190.5" y2="185.42" width="0.1524" layer="91"/>
<wire x1="190.5" y1="185.42" x2="190.5" y2="187.96" width="0.1524" layer="91"/>
<junction x="190.5" y="187.96"/>
</segment>
</net>
<net name="VBAT" class="0">
<segment>
<pinref part="VBAT1" gate="G$1" pin="VBAT"/>
<pinref part="X1" gate="G$1" pin="11"/>
<wire x1="182.88" y1="182.88" x2="193.04" y2="182.88" width="0.1524" layer="91"/>
</segment>
<segment>
<pinref part="X1" gate="G$1" pin="12"/>
<pinref part="VBAT2" gate="G$1" pin="VBAT"/>
<wire x1="208.28" y1="182.88" x2="223.52" y2="182.88" width="0.1524" layer="91"/>
</segment>
</net>
<net name="VSUPERCAP" class="0">
<segment>
<pinref part="X1" gate="G$1" pin="13"/>
<pinref part="VSUPERCAP1" gate="G$1" pin="VSUPERCAP"/>
<wire x1="193.04" y1="180.34" x2="175.26" y2="180.34" width="0.1524" layer="91"/>
</segment>
</net>
<net name="LED_SCL" class="0">
<segment>
<pinref part="X1" gate="G$1" pin="33"/>
<wire x1="193.04" y1="154.94" x2="190.5" y2="154.94" width="0.1524" layer="91"/>
<label x="190.5" y="154.94" size="1.778" layer="95" rot="R180" xref="yes"/>
</segment>
</net>
<net name="LED_SDA" class="0">
<segment>
<pinref part="X1" gate="G$1" pin="35"/>
<wire x1="193.04" y1="152.4" x2="190.5" y2="152.4" width="0.1524" layer="91"/>
<label x="190.5" y="152.4" size="1.778" layer="95" rot="R180" xref="yes"/>
</segment>
</net>
<net name="BEACON_SCL" class="0">
<segment>
<pinref part="X1" gate="G$1" pin="37"/>
<wire x1="193.04" y1="149.86" x2="190.5" y2="149.86" width="0.1524" layer="91"/>
<label x="190.5" y="149.86" size="1.778" layer="95" rot="R180" xref="yes"/>
</segment>
</net>
<net name="BEACON_SDA" class="0">
<segment>
<pinref part="X1" gate="G$1" pin="39"/>
<wire x1="193.04" y1="147.32" x2="190.5" y2="147.32" width="0.1524" layer="91"/>
<label x="190.5" y="147.32" size="1.778" layer="95" rot="R180" xref="yes"/>
</segment>
</net>
<net name="COMMS_SDA" class="0">
<segment>
<pinref part="X1" gate="G$1" pin="43"/>
<wire x1="193.04" y1="142.24" x2="190.5" y2="142.24" width="0.1524" layer="91"/>
<label x="190.5" y="142.24" size="1.778" layer="95" rot="R180" xref="yes"/>
</segment>
</net>
<net name="COMMS_SCL" class="0">
<segment>
<pinref part="X1" gate="G$1" pin="41"/>
<wire x1="193.04" y1="144.78" x2="190.5" y2="144.78" width="0.1524" layer="91"/>
<label x="190.5" y="144.78" size="1.778" layer="95" rot="R180" xref="yes"/>
</segment>
</net>
<net name="LED_OFF" class="0">
<segment>
<pinref part="X1" gate="G$1" pin="23"/>
<wire x1="193.04" y1="167.64" x2="190.5" y2="167.64" width="0.1524" layer="91"/>
<label x="190.5" y="167.64" size="1.778" layer="95" rot="R180" xref="yes"/>
</segment>
</net>
<net name="BEACON_OFF" class="0">
<segment>
<pinref part="X1" gate="G$1" pin="24"/>
<wire x1="208.28" y1="167.64" x2="210.82" y2="167.64" width="0.1524" layer="91"/>
<label x="210.82" y="167.64" size="1.778" layer="95" xref="yes"/>
</segment>
</net>
<net name="COMMS_OFF" class="0">
<segment>
<pinref part="X1" gate="G$1" pin="25"/>
<wire x1="193.04" y1="165.1" x2="190.5" y2="165.1" width="0.1524" layer="91"/>
<label x="190.5" y="165.1" size="1.778" layer="95" rot="R180" xref="yes"/>
</segment>
</net>
<net name="OBC_OFF" class="0">
<segment>
<pinref part="X1" gate="G$1" pin="26"/>
<wire x1="208.28" y1="165.1" x2="210.82" y2="165.1" width="0.1524" layer="91"/>
<label x="210.82" y="165.1" size="1.778" layer="95" xref="yes"/>
</segment>
</net>
<net name="ANT_DEPLOY1" class="0">
<segment>
<pinref part="X1" gate="G$1" pin="19"/>
<wire x1="193.04" y1="172.72" x2="190.5" y2="172.72" width="0.1524" layer="91"/>
<label x="190.5" y="172.72" size="1.778" layer="95" rot="R180" xref="yes"/>
</segment>
</net>
<net name="ANT_DEPLOY2" class="0">
<segment>
<pinref part="X1" gate="G$1" pin="20"/>
<wire x1="208.28" y1="172.72" x2="210.82" y2="172.72" width="0.1524" layer="91"/>
<label x="210.82" y="172.72" size="1.778" layer="95" xref="yes"/>
</segment>
</net>
<net name="SCOUT_EN" class="0">
<segment>
<pinref part="X1" gate="G$1" pin="22"/>
<wire x1="208.28" y1="170.18" x2="210.82" y2="170.18" width="0.1524" layer="91"/>
<label x="210.82" y="170.18" size="1.778" layer="95" xref="yes"/>
</segment>
</net>
<net name="SCCHG_EN" class="0">
<segment>
<pinref part="X1" gate="G$1" pin="21"/>
<wire x1="193.04" y1="170.18" x2="190.5" y2="170.18" width="0.1524" layer="91"/>
<label x="190.5" y="170.18" size="1.778" layer="95" rot="R180" xref="yes"/>
</segment>
</net>
<net name="BUS_CS" class="0">
<segment>
<pinref part="X1" gate="G$1" pin="27"/>
<wire x1="193.04" y1="162.56" x2="190.5" y2="162.56" width="0.1524" layer="91"/>
<label x="190.5" y="162.56" size="1.778" layer="95" rot="R180" xref="yes"/>
</segment>
</net>
<net name="LED_-FAULT" class="0">
<segment>
<pinref part="X1" gate="G$1" pin="28"/>
<wire x1="208.28" y1="162.56" x2="210.82" y2="162.56" width="0.1524" layer="91"/>
<label x="210.82" y="162.56" size="1.778" layer="95" xref="yes"/>
</segment>
</net>
<net name="BEACON_-FAULT" class="0">
<segment>
<pinref part="X1" gate="G$1" pin="30"/>
<wire x1="208.28" y1="160.02" x2="210.82" y2="160.02" width="0.1524" layer="91"/>
<label x="210.82" y="160.02" size="1.778" layer="95" xref="yes"/>
</segment>
</net>
<net name="COMMS_-FAULT" class="0">
<segment>
<pinref part="X1" gate="G$1" pin="32"/>
<wire x1="208.28" y1="157.48" x2="210.82" y2="157.48" width="0.1524" layer="91"/>
<label x="210.82" y="157.48" size="1.778" layer="95" xref="yes"/>
</segment>
</net>
<net name="OBC_-FAULT" class="0">
<segment>
<pinref part="X1" gate="G$1" pin="34"/>
<wire x1="208.28" y1="154.94" x2="210.82" y2="154.94" width="0.1524" layer="91"/>
<label x="210.82" y="154.94" size="1.778" layer="95" xref="yes"/>
</segment>
</net>
<net name="SOLAR_-ON" class="0">
<segment>
<pinref part="X1" gate="G$1" pin="36"/>
<wire x1="208.28" y1="152.4" x2="210.82" y2="152.4" width="0.1524" layer="91"/>
<label x="210.82" y="152.4" size="1.778" layer="95" xref="yes"/>
</segment>
</net>
<net name="BAT_-ON" class="0">
<segment>
<pinref part="X1" gate="G$1" pin="38"/>
<wire x1="208.28" y1="149.86" x2="210.82" y2="149.86" width="0.1524" layer="91"/>
<label x="210.82" y="149.86" size="1.778" layer="95" xref="yes"/>
</segment>
</net>
<net name="SC_-ON" class="0">
<segment>
<pinref part="X1" gate="G$1" pin="40"/>
<wire x1="208.28" y1="147.32" x2="210.82" y2="147.32" width="0.1524" layer="91"/>
<label x="210.82" y="147.32" size="1.778" layer="95" xref="yes"/>
</segment>
</net>
<net name="BAT_-FAULT" class="0">
<segment>
<pinref part="X1" gate="G$1" pin="44"/>
<wire x1="208.28" y1="142.24" x2="210.82" y2="142.24" width="0.1524" layer="91"/>
<label x="210.82" y="142.24" size="1.778" layer="95" xref="yes"/>
</segment>
</net>
<net name="SC_-PFO" class="0">
<segment>
<pinref part="X1" gate="G$1" pin="48"/>
<wire x1="208.28" y1="137.16" x2="210.82" y2="137.16" width="0.1524" layer="91"/>
<label x="210.82" y="137.16" size="1.778" layer="95" xref="yes"/>
</segment>
</net>
<net name="SCOUT_-PG" class="0">
<segment>
<pinref part="X1" gate="G$1" pin="50"/>
<wire x1="208.28" y1="134.62" x2="210.82" y2="134.62" width="0.1524" layer="91"/>
<label x="210.82" y="134.62" size="1.778" layer="95" xref="yes"/>
</segment>
</net>
<net name="BAT_-CHRG" class="0">
<segment>
<pinref part="X1" gate="G$1" pin="42"/>
<wire x1="208.28" y1="144.78" x2="210.82" y2="144.78" width="0.1524" layer="91"/>
<label x="210.82" y="144.78" size="1.778" layer="95" xref="yes"/>
</segment>
</net>
<net name="STRUT_GND" class="0">
<segment>
<wire x1="180.34" y1="96.52" x2="180.34" y2="81.28" width="0.1524" layer="91"/>
<pinref part="STRUT_GND1" gate="G$1" pin="STRUT_GND"/>
<pinref part="H1" gate="G$1" pin="MOUNT"/>
<wire x1="198.12" y1="96.52" x2="193.04" y2="96.52" width="0.1524" layer="91"/>
<pinref part="H5" gate="G$1" pin="MOUNT"/>
<wire x1="193.04" y1="96.52" x2="180.34" y2="96.52" width="0.1524" layer="91"/>
<wire x1="254" y1="96.52" x2="243.84" y2="96.52" width="0.1524" layer="91"/>
<wire x1="243.84" y1="96.52" x2="243.84" y2="104.14" width="0.1524" layer="91"/>
<wire x1="243.84" y1="104.14" x2="193.04" y2="104.14" width="0.1524" layer="91"/>
<wire x1="193.04" y1="104.14" x2="193.04" y2="96.52" width="0.1524" layer="91"/>
<junction x="193.04" y="96.52"/>
<pinref part="H6" gate="G$1" pin="MOUNT"/>
<wire x1="254" y1="83.82" x2="243.84" y2="83.82" width="0.1524" layer="91"/>
<wire x1="243.84" y1="83.82" x2="243.84" y2="96.52" width="0.1524" layer="91"/>
<junction x="243.84" y="96.52"/>
<pinref part="H7" gate="G$1" pin="MOUNT"/>
<wire x1="254" y1="71.12" x2="243.84" y2="71.12" width="0.1524" layer="91"/>
<wire x1="243.84" y1="71.12" x2="243.84" y2="83.82" width="0.1524" layer="91"/>
<junction x="243.84" y="83.82"/>
<pinref part="H8" gate="G$1" pin="MOUNT"/>
<wire x1="254" y1="55.88" x2="243.84" y2="55.88" width="0.1524" layer="91"/>
<wire x1="243.84" y1="55.88" x2="243.84" y2="71.12" width="0.1524" layer="91"/>
<junction x="243.84" y="71.12"/>
<wire x1="243.84" y1="104.14" x2="279.4" y2="104.14" width="0.1524" layer="91"/>
<wire x1="279.4" y1="104.14" x2="279.4" y2="99.06" width="0.1524" layer="91"/>
<junction x="243.84" y="104.14"/>
<pinref part="H12" gate="G$1" pin="MOUNT"/>
<wire x1="279.4" y1="99.06" x2="284.48" y2="99.06" width="0.1524" layer="91"/>
<pinref part="H13" gate="G$1" pin="MOUNT"/>
<wire x1="307.34" y1="104.14" x2="279.4" y2="104.14" width="0.1524" layer="91"/>
<junction x="279.4" y="104.14"/>
<pinref part="H11" gate="G$1" pin="MOUNT"/>
<wire x1="281.94" y1="86.36" x2="279.4" y2="86.36" width="0.1524" layer="91"/>
<wire x1="279.4" y1="86.36" x2="279.4" y2="99.06" width="0.1524" layer="91"/>
<junction x="279.4" y="99.06"/>
<wire x1="281.94" y1="73.66" x2="279.4" y2="73.66" width="0.1524" layer="91"/>
<wire x1="279.4" y1="73.66" x2="279.4" y2="86.36" width="0.1524" layer="91"/>
<junction x="279.4" y="86.36"/>
<pinref part="H9" gate="G$1" pin="MOUNT"/>
<wire x1="281.94" y1="55.88" x2="279.4" y2="55.88" width="0.1524" layer="91"/>
<wire x1="279.4" y1="55.88" x2="279.4" y2="73.66" width="0.1524" layer="91"/>
<junction x="279.4" y="73.66"/>
<pinref part="H10" gate="G$1" pin="MOUNT"/>
</segment>
</net>
<net name="BAT_TEMP" class="0">
<segment>
<pinref part="X1" gate="G$1" pin="47"/>
<wire x1="193.04" y1="137.16" x2="190.5" y2="137.16" width="0.1524" layer="91"/>
<label x="190.5" y="137.16" size="1.778" layer="95" rot="R180" xref="yes"/>
</segment>
<segment>
<pinref part="X3" gate="G$1" pin="2"/>
<wire x1="101.6" y1="137.16" x2="111.76" y2="137.16" width="0.1524" layer="91"/>
<label x="111.76" y="137.16" size="1.778" layer="95" xref="yes"/>
</segment>
</net>
<net name="SUPERCAP_TEMP" class="0">
<segment>
<pinref part="X1" gate="G$1" pin="49"/>
<wire x1="193.04" y1="134.62" x2="190.5" y2="134.62" width="0.1524" layer="91"/>
<label x="190.5" y="134.62" size="1.778" layer="95" rot="R180" xref="yes"/>
</segment>
<segment>
<pinref part="X4" gate="G$1" pin="2"/>
<wire x1="101.6" y1="154.94" x2="111.76" y2="154.94" width="0.1524" layer="91"/>
<label x="111.76" y="154.94" size="1.778" layer="95" xref="yes"/>
</segment>
</net>
<net name="N$1" class="0">
<segment>
<pinref part="X2" gate="G$1" pin="2"/>
<wire x1="116.84" y1="104.14" x2="93.98" y2="104.14" width="0.1524" layer="91"/>
<wire x1="93.98" y1="104.14" x2="93.98" y2="91.44" width="0.1524" layer="91"/>
<wire x1="93.98" y1="91.44" x2="93.98" y2="88.9" width="0.1524" layer="91"/>
<pinref part="H14" gate="G$1" pin="MOUNT"/>
<wire x1="93.98" y1="88.9" x2="96.52" y2="88.9" width="0.1524" layer="91"/>
</segment>
</net>
<net name="N$2" class="0">
<segment>
<pinref part="X2" gate="G$1" pin="1"/>
<wire x1="119.38" y1="104.14" x2="119.38" y2="99.06" width="0.1524" layer="91"/>
<wire x1="119.38" y1="99.06" x2="129.54" y2="99.06" width="0.1524" layer="91"/>
<wire x1="129.54" y1="99.06" x2="129.54" y2="96.52" width="0.1524" layer="91"/>
<wire x1="129.54" y1="96.52" x2="129.54" y2="91.44" width="0.1524" layer="91"/>
<wire x1="129.54" y1="91.44" x2="129.54" y2="86.36" width="0.1524" layer="91"/>
<pinref part="H16" gate="G$1" pin="MOUNT"/>
<wire x1="129.54" y1="86.36" x2="132.08" y2="86.36" width="0.1524" layer="91"/>
</segment>
</net>
</nets>
</sheet>
</sheets>
</schematic>
</drawing>
</eagle>
